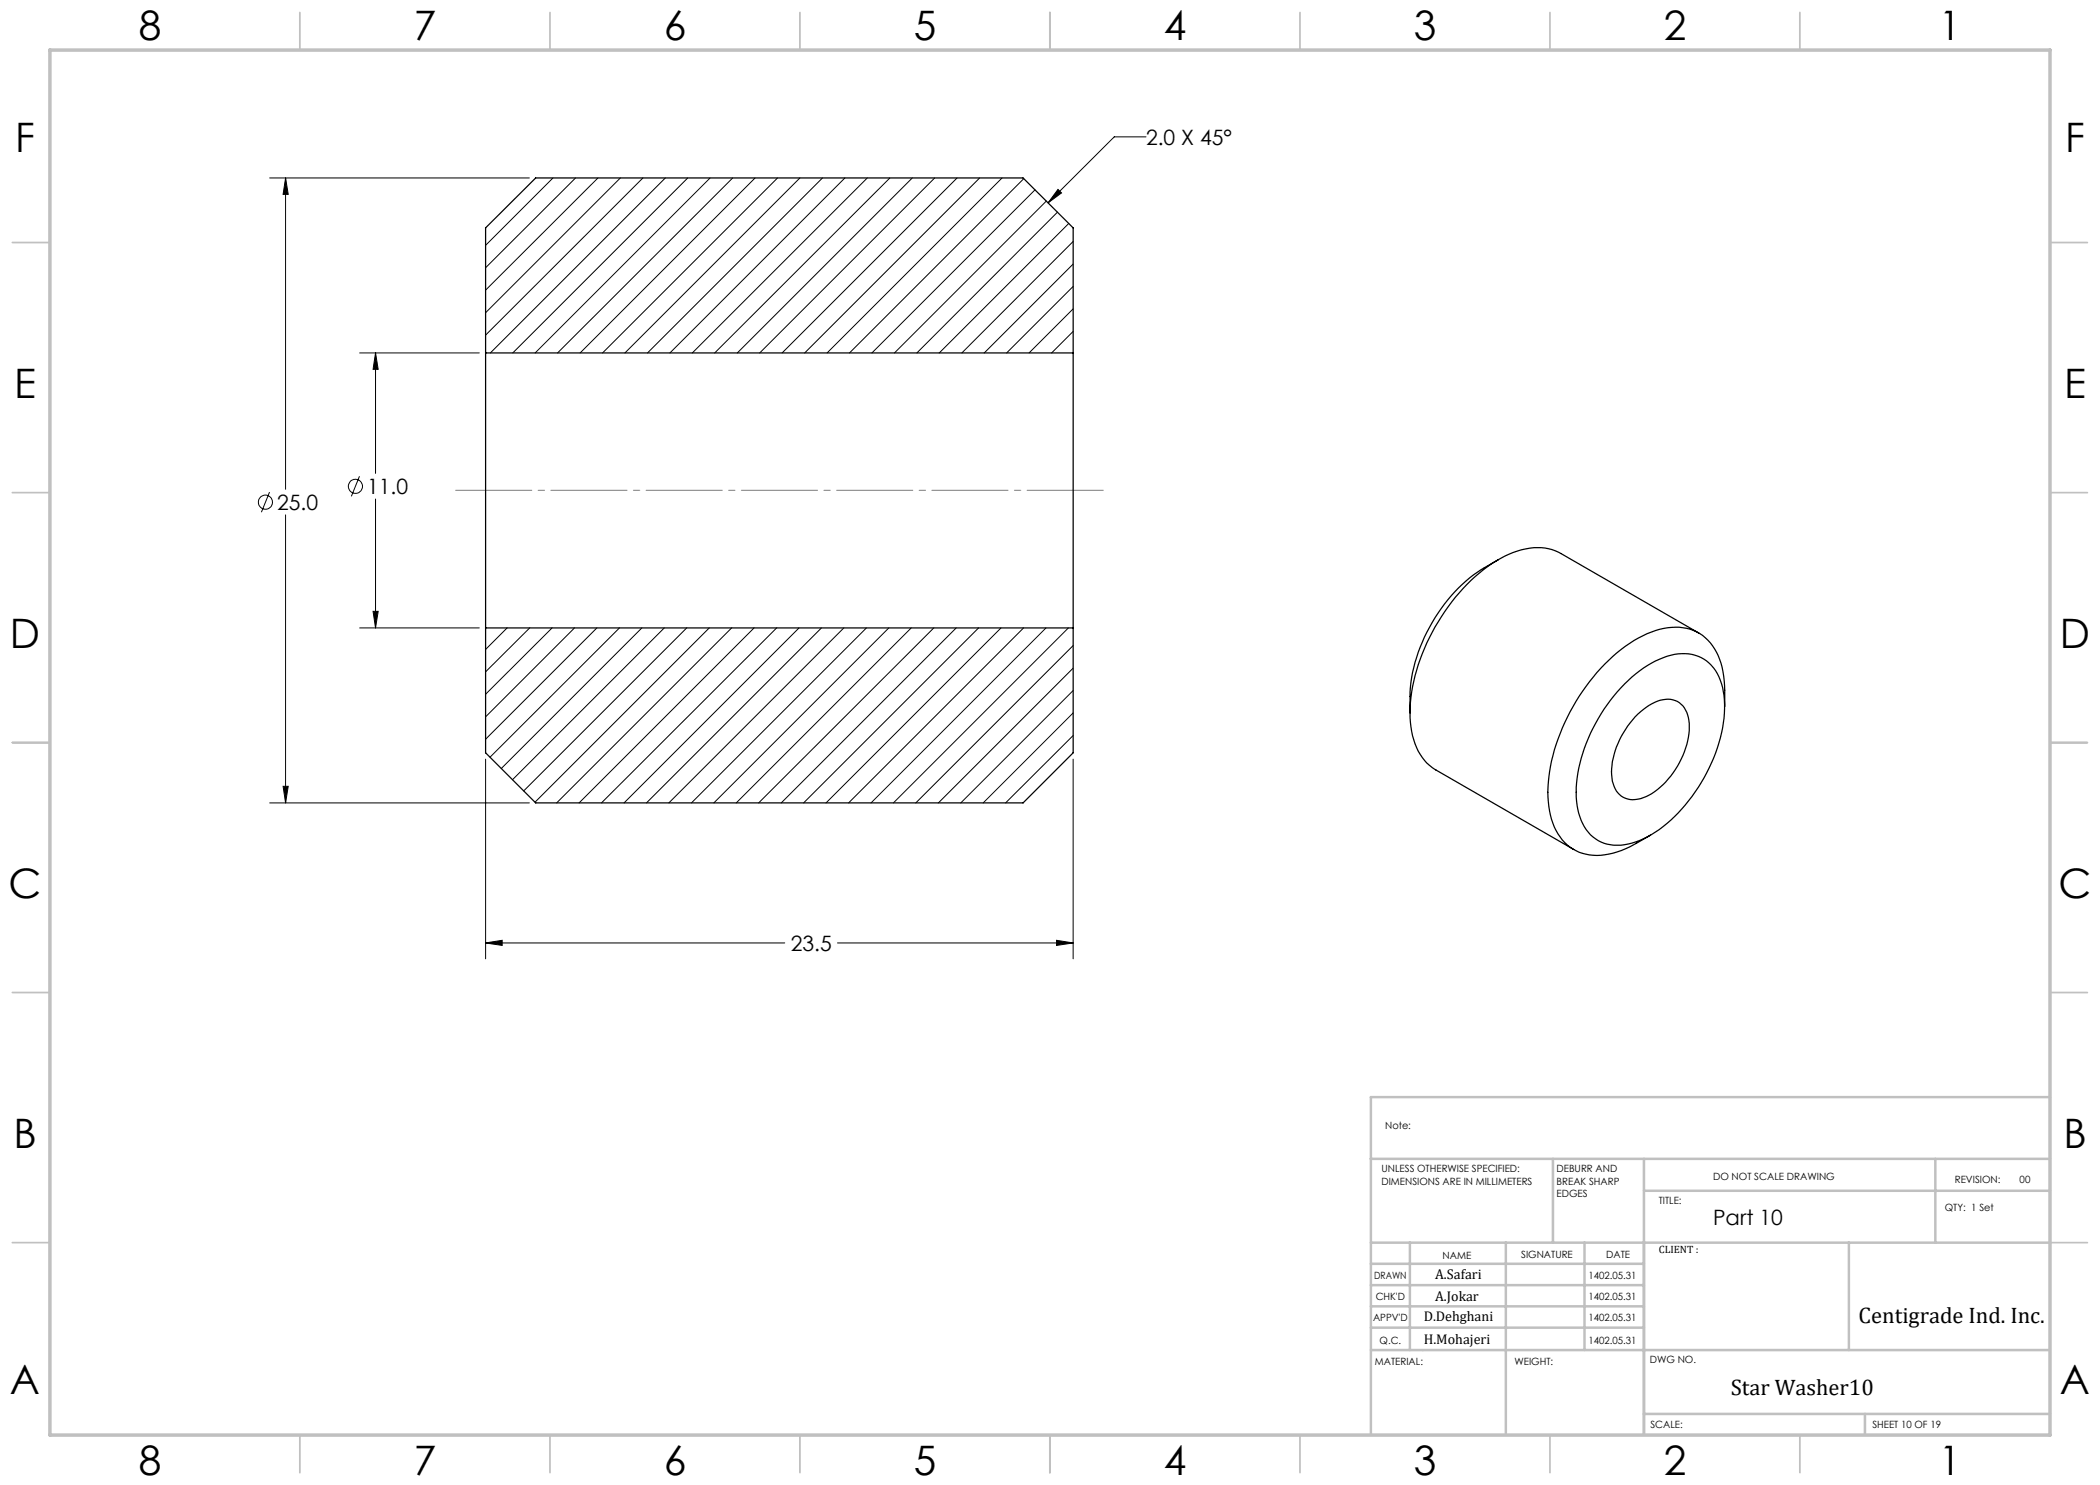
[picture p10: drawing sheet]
<svg xmlns="http://www.w3.org/2000/svg" width="420mm" height="297mm" viewBox="0 0 420 297" stroke-linecap="round" stroke-linejoin="round" font-family="sans-serif">
<g fill="none" stroke="#000" stroke-width=".2">
<path d="M53.9 35.6h52M57.1 35.6l.5 3.3h-1zM57.1 35.6v62.3M110.6 35.6l-13.5 13.5M115.1 35.6l-18 17.9M119.6 35.6l-22.5 22.4M124.1 35.6l-27 26.9M128.6 35.6l-31.5 31.4M133.1 35.6l-35 35M137.5 35.6l-34.9 35M142 35.6l-35 35M146.5 35.6l-35 35"/>
<path d="M151 35.6l-35 35M155.5 35.6l-35 35M160 35.6l-35 35M164.5 35.6l-35 35M169 35.6l-35 35M173.5 35.6l-35 35M178 35.6l-35.1 35M182.5 35.6l-35 35M186.9 35.6l-35 35M191.4 35.6l-35 35M195.9 35.6l-35 35M200.4 35.6l-35 35"/>
<path d="M204.8 35.7l-34.9 34.9M207 38l-32.6 32.6M211.6 37.9l.7 .7-2.7 2zM229.2 27.4h-6.4l-13.2 13.2M209.3 40.2l-30.4 30.4M211.5 42.4l-28.1 28.2M213.7 44.7l-25.8 25.9M214.6 48.3l-22.2 22.3M214.6 52.8l-17.8 17.8M214.6 57.3l-13.3 13.3M71.9 70.6h23.9M75.1 70.6l.5 3.3h-1z"/>
<path d="M75.1 70.6v24.1M214.6 61.8l-8.8 8.8M214.6 66.3l-4.3 4.3M53.9 98.4l-1.6 4M71.9 95.2l-1.6 4.1M75.1 99.8v25.8M57.1 103v57.6M71.9 125.6h23.9M74.6 122.3h1l-.5 3.3zM101.4 125.6l-4.3 4.3M105.9 125.6l-8.8 8.8M110.4 125.6l-13.3 13.2"/>
<path d="M114.9 125.6l-17.8 17.8M119.4 125.6l-22.3 22.2M123.9 125.6l-25.9 25.8M128.4 125.6l-28.1 28.1M132.9 125.6l-30.4 30.4M137.3 125.6l-32.6 32.6M141.9 125.6l-34.9 34.8M146.3 125.6l-35 35M150.8 125.6l-35 35M155.3 125.6l-35 35M159.8 125.6l-35 35M164.3 125.6l-35 35"/>
<path d="M168.8 125.6l-35 35M173.3 125.6l-35 35M177.8 125.6l-35 35M182.2 125.6l-35 35M186.8 125.6l-35.1 35M191.2 125.6l-35 35M195.7 125.6l-35 35M200.2 125.6l-35 35M204.7 125.6l-35 35M209.2 125.6l-35 35M213.7 125.6l-35 35M214.6 129.1l-31.4 31.5"/>
<path d="M214.6 133.6l-26.9 27M214.6 138.1l-22.4 22.5M56.6 157.3h1l-.5 3.3zM97.1 151.8v40M214.6 151.8v40M214.6 142.6l-18 18M214.6 147.1l-13.5 13.5M53.9 160.6h52M97.1 188.6l3.3-.5v1zM97.1 188.6h59.9M167.5 188.6h47.1M211.3 188.1l3.3 .5-3.3 .5z"/>
<circle cx="71.1" cy="97.3" r="1.41"/>
<circle cx="53.1" cy="100.4" r="1.41"/>
</g>
<path d="M221 98.1h-130.2" fill="none" stroke="#808080" stroke-width=".2" stroke-dasharray="15.2 1.3 1.3 1.3" stroke-dashoffset="-.3"/>
<g fill="none" stroke="#c0c0c0" stroke-width=".35">
<path d="M60 2.5v7.5M110 2.5v7.5M160 2.5v7.5M210 2.5v7.5M260 2.5v7.5M310 2.5v7.5M360 2.5v7.5M2.5 48.5h7.5M410 48.5h7.5M2.5 98.5h7.5M410 98.5h7.5M2.5 148.5h7.5"/>
<path d="M410 148.5h7.5M2.5 198.5h7.5M410 198.5h7.5M2.5 248.5h7.5M410 248.5h7.5M60 287v7.5M110 287v7.5M160 287v7.5M210 287v7.5M260 287v7.5M310 287v7.5M360 287v7.5"/>
</g>
<g fill="none" stroke="#c0c0c0" stroke-width=".5">
<path d="M410 219.4h-135.8v67.4M274.2 231.8h135.8M310.6 231.8v16.7M328.8 231.8v55.2M328.8 238.2h81.2M387.1 231.8v16.7M274.2 248.5h135.8M274.2 257h54.6M274.2 252.8h54.6M282 248.5v21.5M301.2 248.5v38.3M316.9 248.5v21.5"/>
<path d="M369.8 248.5v21.5M274.2 265.5h54.6M274.2 261.3h54.6M274.2 270h135.8M328.8 282.8h81.2M373 282.8v4.2"/>
</g>
<path d="M10 10h400v277h-400z" fill="none" stroke="#c0c0c0" stroke-width=".7"/>
<path d="M97.1 188.6l3.3-.5v1zM211.3 188.1l3.3 .5-3.3 .5zM56.6 157.3h1l-.5 3.3zM57.1 35.6l.5 3.3h-1zM75.1 70.6l.5 3.3h-1zM74.6 122.3h1l-.5 3.3zM211.6 37.9l.7 .7-2.7 2z" fill="#000"/>
<path d="M97.1 70.6v55M97.1 70.6v-25l10-10h97.5l10 10v25M97.1 70.6h117.5M214.6 70.6v55M299.7 111.9l-2.8 1.7a32.9 32.9 0 0 0-13.9 18.9l-.5 2-.4 2.9-.1 5.2M97.1 125.6v25l10 10h97.5l10-10v-25M97.1 125.6h117.5M324.9 136.8a19.3 19.3 0 0 1 10.7-6 7.8 7.8 0 0 1 8.7 6 23.2 23.2 0 0 1-1.6 14.8 33.2 33.2 0 0 1-12.4 15.3 12 12 0 0 1-9.5 1.8 8.5 8.5 0 0 1-5.2-6.8 25.9 25.9 0 0 1 3-16.2 35.6 35.6 0 0 1 6.3-8.9zM339.8 126.6l-27.6-15.9a10.5 10.5 0 0 0-8.7-.5 29.4 29.4 0 0 0-13.9 11.2 37.9 37.9 0 0 0-7.6 21.2M282 142.6a13.5 13.5 0 0 0 3.9 10.5l1.1 .8 27.7 16M327 143.4a9.9 9.9 0 0 1 6.6-3.6 4.4 4.4 0 0 1 4.2 4.3 16.5 16.5 0 0 1-5.2 12.8 8.6 8.6 0 0 1-6.6 3 4.4 4.4 0 0 1-3.6-4.3 16.3 16.3 0 0 1 4.6-12.2zM344.9 141.3v-3.3a14.1 14.1 0 0 0-3.3-10 9.6 9.6 0 0 0-9.7-2.1 27.3 27.3 0 0 0-13.2 9.5 39.3 39.3 0 0 0-9.1 22.1 15.5 15.5 0 0 0 2.9 10.5 9.4 9.4 0 0 0 10.1 2.6l3.4-1.2 4.1-2.4" fill="none" stroke="#000" stroke-width=".25"/>
<g font-size="8.1">
<text x="27.8" y="8">8</text>
<text x="82.8" y="8">7</text>
<text x="132.8" y="8">6</text>
<text x="182.8" y="8">5</text>
<text x="232.8" y="8">4</text>
<text x="282.8" y="8">3</text>
<text x="332.8" y="8">2</text>
<text x="387.8" y="8">1</text>
<text x="3" y="30.4">F</text>
<text x="413" y="30.4">F</text>
<text x="2.8" y="79.6">E</text>
<text x="412.8" y="79.6">E</text>
<text x="2" y="129.6">D</text>
<text x="412" y="129.6">D</text>
<text x="1.7" y="179.6">C</text>
<text x="411.7" y="179.6">C</text>
<text x="2.7" y="229.6">B</text>
<text x="412.7" y="229.6">B</text>
<text x="2" y="278.9">A</text>
<text x="412" y="278.9">A</text>
<text x="27.8" y="295">8</text>
<text x="82.8" y="295">7</text>
<text x="132.8" y="295">6</text>
<text x="182.8" y="295">5</text>
<text x="232.8" y="295">4</text>
<text x="282.8" y="295">3</text>
<text x="332.8" y="295">2</text>
<text x="387.8" y="295">1</text>
</g>
<g font-size="4.5">
<text x="371.7" y="264.6">Centigrade Ind. Inc.</text>
<text x="346.2" y="279">Star Washer10</text>
</g>
<g font-size="4.2">
<text x="229.2" y="28.9">2.0 X 45°</text>
<text x="55.4" y="102">25.0</text>
<text x="73.4" y="98.8">11.0</text>
<text x="158.1" y="190.2">23.5</text>
<text x="342.6" y="245.1">Part 10</text>
</g>
<g font-size="2.8">
<text x="287" y="255.9">A.Safari</text>
<text x="287" y="260.1">A.Jokar</text>
<text x="284.7" y="264.2">D.Dehghani</text>
<text x="284.7" y="268.7">H.Mohajeri</text>
</g>
<text font-size="2.1" x="331.8" y="250.7">CLIENT :</text>
<g font-size="2">
<text x="277" y="225.8">Note:</text>
<text x="276.3" y="234.5">UNLESS OTHERWISE SPECIFIED:</text>
<text x="276.3" y="237">DIMENSIONS ARE IN MILLIMETERS</text>
<text x="311.3" y="234.5">DEBURR AND</text>
<text x="311.3" y="237">BREAK SHARP</text>
<text x="311.3" y="239.5">EDGES</text>
<text x="342.6" y="236">DO NOT SCALE DRAWING</text>
<text x="391" y="236.6">REVISION:</text>
<text x="403.9" y="236.6">00</text>
<text x="331.8" y="240.8">TITLE:</text>
<text x="389" y="242.2">QTY: 1 Set</text>
<text x="288.5" y="251.7">NAME</text>
<text x="304.2" y="251.7">SIGNATURE</text>
<text x="321.2" y="251.7">DATE</text>
<text x="274.8" y="255.9">DRAWN</text>
<text x="317.7" y="255.9">1402.05.31</text>
<text x="275.1" y="260.1">CHK'D</text>
<text x="317.7" y="260.1">1402.05.31</text>
<text x="274.6" y="264.2">APPV'D</text>
<text x="275.9" y="268.7">Q.C.</text>
<text x="317.7" y="264.2">1402.05.31</text>
<text x="317.7" y="268.7">1402.05.31</text>
<text x="275" y="273">MATERIAL:</text>
<text x="302.9" y="273">WEIGHT:</text>
<text x="330" y="272.5">DWG NO.</text>
<text x="330.1" y="285.6">SCALE:</text>
<text x="374.5" y="285.6">SHEET 10 OF 19</text>
</g>
</svg>
